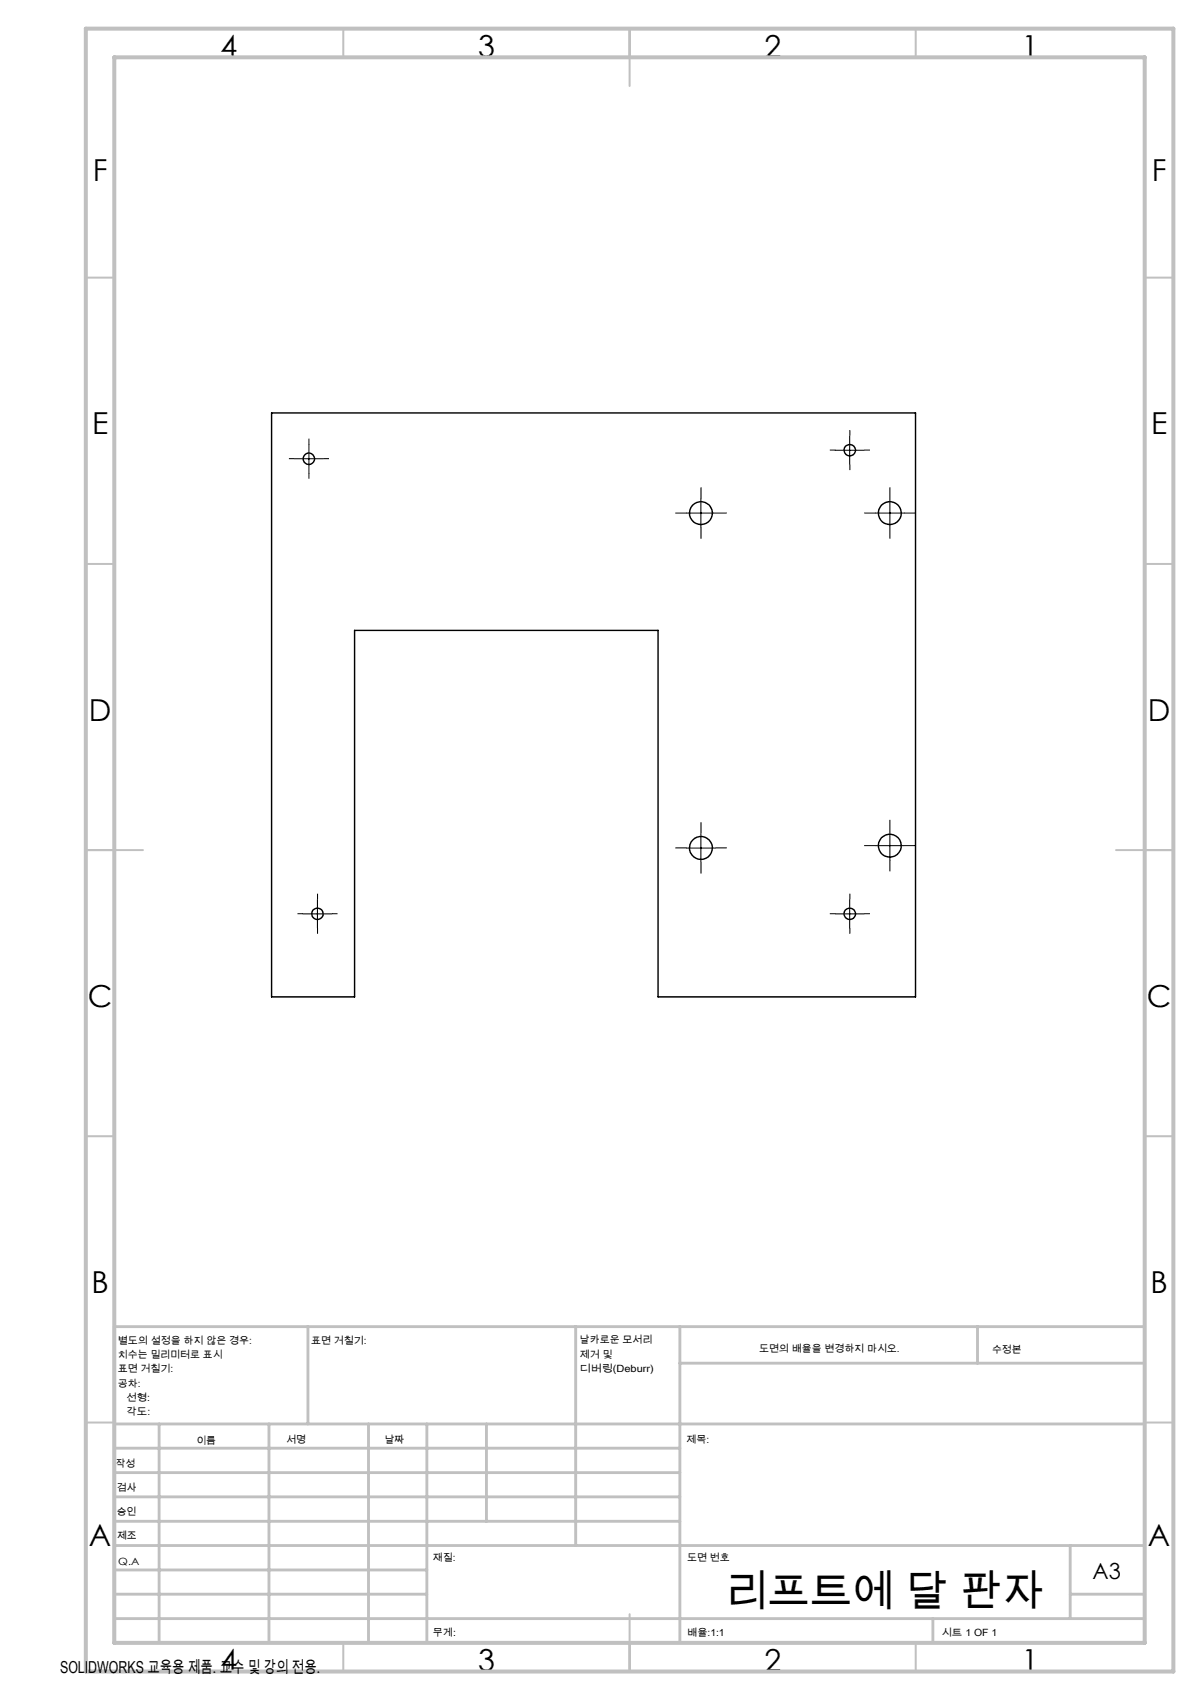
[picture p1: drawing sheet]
<svg xmlns="http://www.w3.org/2000/svg" width="210mm" height="297mm" viewBox="0 0 210 297" stroke-linecap="round" stroke-linejoin="round" font-family="sans-serif">
<g fill="none" stroke="#000" stroke-width=".25">
<path d="M47.4 72.1h112.5v102.1h-44.9v-64.1h-53.1v64.1h-14.5z"/>
<circle cx="148.4" cy="78.6" r="1.01"/>
<circle cx="54" cy="80.2" r=".98"/>
<circle cx="122.4" cy="89.7" r="2"/>
<circle cx="155.5" cy="89.7" r="2"/>
<circle cx="55.5" cy="159.6" r="1.01"/>
<circle cx="122.4" cy="148.1" r="2"/>
<circle cx="148.4" cy="159.6" r="1.01"/>
<circle cx="155.5" cy="147.8" r="2"/>
</g>
<g fill="none" stroke="#000" stroke-width=".18" stroke-dasharray="15.2 1.3 1.3 1.3" stroke-linecap="butt">
<path d="M54 77.6v-1M146 78.6h-1M148.5 76.1v-1M151 78.6h1M51.5 80.1h-1M54 82.6v1M56.5 80.1h1M120 89.6h-2M122.5 87.1v-2M122.5 92.1v2M125 89.6h2M148.5 81.1v1"/>
<path d="M153 89.6h-2M155.5 87.1v-2M155.5 92.1v2M158 89.6h2M53 159.6h-1M55.5 157.1v-1M58 159.6h1M120 148.1h-2M122.5 145.6v-2M122.5 150.6v2M125 148.1h2M146 159.6h-1"/>
<path d="M148.5 157.1v-1M151 159.6h1M153 147.7h-2M155.5 145.2v-2M155.5 150.2v2M158 147.7h2M55.5 162.1v1M148.5 162.1v1"/>
</g>
<g fill="none" stroke="#000" stroke-width=".18">
<path d="M54 77.6v5.1M145.9 78.7h5.1M148.4 76.2v4.9M51.5 80.1h4.9M119.9 89.6h5.1M122.4 87.1v5M153 89.6h5M155.5 87.1v5M53 159.7h5M55.5 157.2v4.9M119.9 148.2h5.1M122.4 145.7v4.9"/>
<path d="M145.9 159.7h5.1M148.4 157.2v4.9M153 147.7h5M155.5 145.2v5"/>
</g>
<g fill="none" stroke="#c0c0c0" stroke-width=".35">
<path d="M60 5v5M110 5v10M160 5v5M15 48.5h5M200 48.5h5M15 98.5h5M200 98.5h5M15 148.5h10M195 148.5h10M15 198.5h5M200 198.5h5M15 248.5h5"/>
<path d="M200 248.5h5M60 287v5M110 282v10M160 287v5"/>
</g>
<g fill="none" stroke="#c0c0c0" stroke-width=".5">
<path d="M53.8 231.8v17M100.6 231.8v38.2M118.8 231.8v55.2M118.8 238.2h81.2M170.8 231.8v6.4M200 231.8h-180v55.2M20 248.8h180M20 257.3h98.8M20 253h98.8M27.8 248.8v38.2M47 248.8v38.2M64.4 248.8v38.2"/>
<path d="M74.6 248.8v38.2M85 248.8v17M20 265.8h98.8M20 261.5h98.8M20 278.5h54.6M20 274.3h54.6M20 270h180M187 278.5h13M187 270v12.8M20 282.8h180M163 282.8v4.2"/>
</g>
<path d="M15 5h190v287h-190zM20 10h180v277h-180z" fill="none" stroke="#c0c0c0" stroke-width=".7"/>
<text font-size="7.4" x="126.7" y="280.5">리프트에 달 판자</text>
<g font-size="5.3">
<text x="38.5" y="9.9">4</text>
<text x="83.5" y="9.9">3</text>
<text x="133.6" y="9.9">2</text>
<text x="178.6" y="9.9">1</text>
<text x="16.2" y="31.6">F</text>
<text x="201.2" y="31.6">F</text>
<text x="16.1" y="75.9">E</text>
<text x="201.1" y="75.9">E</text>
<text x="15.5" y="125.9">D</text>
<text x="200.5" y="125.9">D</text>
<text x="15.4" y="175.9">C</text>
<text x="200.4" y="175.9">C</text>
<text x="16" y="225.9">B</text>
<text x="201" y="225.9">B</text>
<text x="15.5" y="270.1">A</text>
<text x="200.5" y="270.1">A</text>
<text x="38.5" y="291.9">4</text>
<text x="83.5" y="291.9">3</text>
<text x="133.6" y="291.9">2</text>
<text x="178.6" y="291.9">1</text>
</g>
<text font-size="3.9" x="190.9" y="275.8">A3</text>
<text font-size="2.9" x="10.5" y="292.4">SOLIDWORKS 교육용 제품. 교수 및 강의 전용.</text>
<g font-size="1.7">
<text x="20.6" y="234.8">별도의 설정을 하지 않은 경우:</text>
<text x="20.6" y="237.3">치수는 밀리미터로 표시</text>
<text x="20.6" y="239.8">표면 거칠기:</text>
<text x="54.4" y="234.8">표면 거칠기:</text>
<text x="101.3" y="234.7">날카로운 모서리</text>
<text x="101.3" y="237.2">제거 및</text>
<text x="101.3" y="239.7">디버링(Deburr)</text>
<text x="132.6" y="236.2">도면의 배율을 변경하지 마시오.</text>
<text x="173.3" y="236.4">수정본</text>
<text x="20.6" y="242.3">공차:</text>
<text x="22.1" y="244.8">선형:</text>
<text x="22.1" y="247.3">각도:</text>
<text x="20.2" y="256.3">작성</text>
<text x="34.3" y="252.2">이름</text>
<text x="50" y="252.1">서명</text>
<text x="67.2" y="252.1">날짜</text>
<text x="120" y="252.1">제목:</text>
<text x="20.4" y="260.5">검사</text>
<text x="20.4" y="264.6">승인</text>
<text x="20.5" y="269">제조</text>
<text x="20.7" y="273.3">Q.A</text>
<text x="75.6" y="272.7">재질:</text>
<text x="120.1" y="272.7">도면 번호</text>
<text x="75.6" y="285.7">무게:</text>
<text x="120.1" y="285.8">배율:1:1</text>
<text x="164.5" y="285.8">시트 1 OF 1</text>
</g>
</svg>
